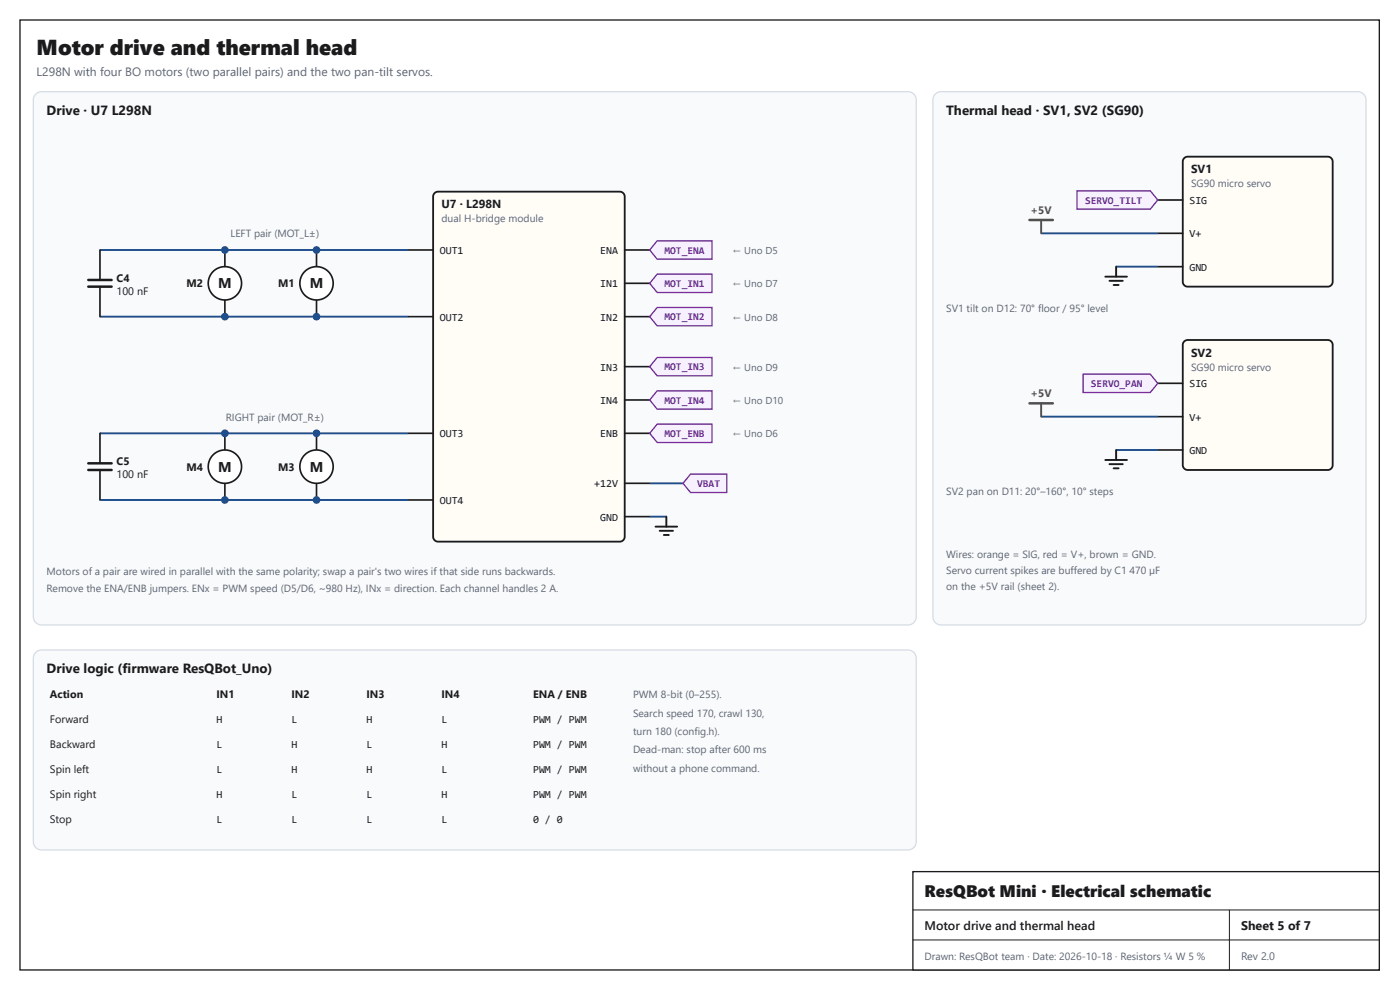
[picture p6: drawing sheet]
<svg xmlns="http://www.w3.org/2000/svg" width="420mm" height="297mm" viewBox="0 0 420 297" stroke-linecap="round" stroke-linejoin="round" font-family="sans-serif">
<path d="M6 6h408v285h-408z" fill="none" stroke="#1b1b1b" stroke-width=".4"/>
<path d="M274 261.5h140v29.5h-140z" fill="#fff"/>
<path d="M274 261.5h140v29.5h-140z" fill="none" stroke="#1b1b1b" stroke-width=".4"/>
<path d="M274 273h140M369 273v18M274 282h140" fill="none" stroke="#1b1b1b" stroke-width=".3"/>
<path d="M10.7 28.2l.8-.5 1-.2h260a2.5 2.5 0 0 1 2.5 2.5v155a2.5 2.5 0 0 1-2.5 2.5h-260a2.5 2.5 0 0 1-2.5-2.5v-155l.2-1z" fill="#f8fafc"/>
<path d="M10.7 28.2l.8-.5 1-.2h260a2.5 2.5 0 0 1 2.5 2.5v155a2.5 2.5 0 0 1-2.5 2.5h-260a2.5 2.5 0 0 1-2.5-2.5v-155l.2-1z" fill="none" stroke="#d5dce5" stroke-width=".37"/>
<path d="M130.4 57.9l1.1-.4h54.5a1.5 1.5 0 0 1 1.5 1.5v102a1.5 1.5 0 0 1-1.5 1.5h-54.5a1.5 1.5 0 0 1-1.5-1.5v-102z" fill="#fffdf5"/>
<path d="M130.4 57.9l1.1-.4h54.5a1.5 1.5 0 0 1 1.5 1.5v102a1.5 1.5 0 0 1-1.5 1.5h-54.5a1.5 1.5 0 0 1-1.5-1.5v-102z" fill="none" stroke="#1b1b1b" stroke-width=".55"/>
<path d="M122.5 75h7.5M187.5 75h7.5M122.5 95h7.5M187.5 95h7.5M187.5 85h7.5M187.5 110h7.5M187.5 120h7.5M122.5 130h7.5M187.5 130h7.5M122.5 150h7.5M187.5 145h7.5M187.5 155h7.5" fill="none" stroke="#1b1b1b" stroke-width=".5"/>
<path d="M197.2 72.2h16.5v5.5h-16.5l-2.2-2.7z" fill="#f6f0ff"/>
<path d="M197.2 72.2h16.5v5.5h-16.5l-2.2-2.7z" fill="none" stroke="#6b21a8" stroke-width=".4"/>
<path d="M197.2 82.2h16.5v5.5h-16.5l-2.2-2.7z" fill="#f6f0ff"/>
<path d="M197.2 82.2h16.5v5.5h-16.5l-2.2-2.7z" fill="none" stroke="#6b21a8" stroke-width=".4"/>
<path d="M197.2 92.2h16.5v5.5h-16.5l-2.2-2.7z" fill="#f6f0ff"/>
<path d="M197.2 92.2h16.5v5.5h-16.5l-2.2-2.7z" fill="none" stroke="#6b21a8" stroke-width=".4"/>
<path d="M197.2 107.2h16.5v5.5h-16.5l-2.2-2.7z" fill="#f6f0ff"/>
<path d="M197.2 107.2h16.5v5.5h-16.5l-2.2-2.7z" fill="none" stroke="#6b21a8" stroke-width=".4"/>
<path d="M197.2 117.2h16.5v5.5h-16.5l-2.2-2.7z" fill="#f6f0ff"/>
<path d="M197.2 117.2h16.5v5.5h-16.5l-2.2-2.7z" fill="none" stroke="#6b21a8" stroke-width=".4"/>
<path d="M197.2 127.2h16.5v5.5h-16.5l-2.2-2.7z" fill="#f6f0ff"/>
<path d="M197.2 127.2h16.5v5.5h-16.5l-2.2-2.7z" fill="none" stroke="#6b21a8" stroke-width=".4"/>
<path d="M195 145h10" fill="none" stroke="#1f4e8c" stroke-width=".57"/>
<path d="M207.2 142.2h10.9v5.5h-10.9l-2.2-2.7z" fill="#f6f0ff"/>
<path d="M207.2 142.2h10.9v5.5h-10.9l-2.2-2.7z" fill="none" stroke="#6b21a8" stroke-width=".4"/>
<path d="M30 75h92.5M30 95h92.5M195 155h5" fill="none" stroke="#1f4e8c" stroke-width=".57"/>
<path d="M196.7 158h6.5M198 159.2h4M200 155v3M199.2 160.5h1.5" fill="none" stroke="#1b1b1b" stroke-width=".57"/>
<path d="M95 75v5M95 90v5" fill="none" stroke="#1b1b1b" stroke-width=".5"/>
<circle cx="95" cy="85" r="5" fill="#fff"/>
<circle cx="95" cy="85" r="5" fill="none" stroke="#1b1b1b" stroke-width=".5"/>
<g fill="#1f4e8c">
<circle cx="95" cy="75" r="1.15"/>
<circle cx="95" cy="95" r="1.15"/>
</g>
<path d="M67.5 75v5M67.5 90v5" fill="none" stroke="#1b1b1b" stroke-width=".5"/>
<circle cx="67.5" cy="85" r="5" fill="#fff"/>
<circle cx="67.5" cy="85" r="5" fill="none" stroke="#1b1b1b" stroke-width=".5"/>
<g fill="#1f4e8c">
<circle cx="67.5" cy="75" r="1.15"/>
<circle cx="67.5" cy="95" r="1.15"/>
</g>
<path d="M30 75v9M30 86v9M95 130v5M95 145v5" fill="none" stroke="#1b1b1b" stroke-width=".5"/>
<path d="M26.5 84h7M26.5 86h7" fill="none" stroke="#1b1b1b" stroke-width=".75"/>
<path d="M30 130h92.5M30 150h92.5" fill="none" stroke="#1f4e8c" stroke-width=".57"/>
<circle cx="95" cy="140" r="5" fill="#fff"/>
<circle cx="95" cy="140" r="5" fill="none" stroke="#1b1b1b" stroke-width=".5"/>
<g fill="#1f4e8c">
<circle cx="95" cy="130" r="1.15"/>
<circle cx="95" cy="150" r="1.15"/>
</g>
<path d="M67.5 130v5M67.5 145v5" fill="none" stroke="#1b1b1b" stroke-width=".5"/>
<circle cx="67.5" cy="140" r="5" fill="#fff"/>
<circle cx="67.5" cy="140" r="5" fill="none" stroke="#1b1b1b" stroke-width=".5"/>
<g fill="#1f4e8c">
<circle cx="67.5" cy="130" r="1.15"/>
<circle cx="67.5" cy="150" r="1.15"/>
</g>
<path d="M30 130v9M30 141v9" fill="none" stroke="#1b1b1b" stroke-width=".5"/>
<path d="M26.5 139h7M26.5 141h7" fill="none" stroke="#1b1b1b" stroke-width=".75"/>
<path d="M10.7 195.7l.8-.5 1-.2h260a2.5 2.5 0 0 1 2.5 2.5v55a2.5 2.5 0 0 1-2.5 2.5h-260a2.5 2.5 0 0 1-2.5-2.5v-55l.2-1z" fill="#f8fafc"/>
<path d="M10.7 195.7l.8-.5 1-.2h260a2.5 2.5 0 0 1 2.5 2.5v55a2.5 2.5 0 0 1-2.5 2.5h-260a2.5 2.5 0 0 1-2.5-2.5v-55l.2-1z" fill="none" stroke="#d5dce5" stroke-width=".37"/>
<path d="M280.7 28.2l.8-.5 1-.2h125a2.5 2.5 0 0 1 2.5 2.5v155a2.5 2.5 0 0 1-2.5 2.5h-125a2.5 2.5 0 0 1-2.5-2.5v-155l.2-1z" fill="#f8fafc"/>
<path d="M280.7 28.2l.8-.5 1-.2h125a2.5 2.5 0 0 1 2.5 2.5v155a2.5 2.5 0 0 1-2.5 2.5h-125a2.5 2.5 0 0 1-2.5-2.5v-155l.2-1z" fill="none" stroke="#d5dce5" stroke-width=".37"/>
<path d="M355.4 47.4l1.1-.4h42a1.5 1.5 0 0 1 1.5 1.5v36a1.5 1.5 0 0 1-1.5 1.5h-42a1.5 1.5 0 0 1-1.5-1.5v-36z" fill="#fffdf5"/>
<path d="M355.4 47.4l1.1-.4h42a1.5 1.5 0 0 1 1.5 1.5v36a1.5 1.5 0 0 1-1.5 1.5h-42a1.5 1.5 0 0 1-1.5-1.5v-36z" fill="none" stroke="#1b1b1b" stroke-width=".55"/>
<path d="M347.5 60h7.5M347.5 70h7.5M347.5 80h7.5" fill="none" stroke="#1b1b1b" stroke-width=".5"/>
<path d="M323.2 57.3h22l2.3 2.7-2.3 2.8h-22z" fill="#f6f0ff"/>
<path d="M323.2 57.3h22l2.3 2.7-2.3 2.8h-22z" fill="none" stroke="#6b21a8" stroke-width=".4"/>
<path d="M312.5 70h35M335 80h12.5" fill="none" stroke="#1f4e8c" stroke-width=".57"/>
<path d="M312.5 66v4" fill="none" stroke="#b42318" stroke-width=".57"/>
<path d="M309 66h7" fill="none" stroke="#b42318" stroke-width=".75"/>
<path d="M335 80v3M331.7 83h6.5M333 84.2h4M334.2 85.5h1.5" fill="none" stroke="#1b1b1b" stroke-width=".57"/>
<path d="M355.4 102.4l1.1-.4h42a1.5 1.5 0 0 1 1.5 1.5v36a1.5 1.5 0 0 1-1.5 1.5h-42a1.5 1.5 0 0 1-1.5-1.5v-36z" fill="#fffdf5"/>
<path d="M355.4 102.4l1.1-.4h42a1.5 1.5 0 0 1 1.5 1.5v36a1.5 1.5 0 0 1-1.5 1.5h-42a1.5 1.5 0 0 1-1.5-1.5v-36z" fill="none" stroke="#1b1b1b" stroke-width=".55"/>
<path d="M347.5 115h7.5M347.5 125h7.5M347.5 135h7.5" fill="none" stroke="#1b1b1b" stroke-width=".5"/>
<path d="M325.1 112.2h20.1l2.3 2.8-2.3 2.7h-20.1z" fill="#f6f0ff"/>
<path d="M325.1 112.2h20.1l2.3 2.8-2.3 2.7h-20.1z" fill="none" stroke="#6b21a8" stroke-width=".4"/>
<path d="M312.5 125h35M335 135h12.5" fill="none" stroke="#1f4e8c" stroke-width=".57"/>
<path d="M312.5 121v4" fill="none" stroke="#b42318" stroke-width=".57"/>
<path d="M309 121h7" fill="none" stroke="#b42318" stroke-width=".75"/>
<path d="M331.7 138h6.5M333 139.2h4M335 135v3M334.2 140.5h1.5" fill="none" stroke="#1b1b1b" stroke-width=".57"/>
<text font-size="6.5" fill="#1b1b1b" x="11" y="16.5">Motor drive and thermal head</text>
<text font-size="5" fill="#1b1b1b" x="277.5" y="269.2">ResQBot Mini · Electrical schematic</text>
<g font-size="4.2" fill="#1b1b1b">
<text x="65.5" y="86.5">M</text>
<text x="93" y="86.5">M</text>
<text x="65.5" y="141.5">M</text>
<text x="93" y="141.5">M</text>
</g>
<g font-size="4" fill="#1b1b1b">
<text x="14" y="34.5">Drive · U7 L298N</text>
<text x="284" y="34.5">Thermal head · SV1, SV2 (SG90)</text>
<text x="14" y="202">Drive logic (firmware ResQBot_Uno)</text>
</g>
<g font-size="3.7" fill="#1b1b1b">
<text x="277.5" y="279">Motor drive and thermal head</text>
<text x="372.5" y="279">Sheet 5 of 7</text>
</g>
<text font-size="3.6" fill="#5b6475" x="11" y="22.7">L298N with four BO motors (two parallel pairs) and the two pan-tilt servos.</text>
<g font-size="3.5" fill="#1b1b1b">
<text x="357.5" y="52">SV1</text>
<text x="132.5" y="62.5">U7 · L298N</text>
<text x="357.5" y="107">SV2</text>
</g>
<g font-size="3.2" fill="#b42318">
<text x="309.3" y="64.2">+5V</text>
<text x="309.3" y="119.2">+5V</text>
</g>
<g font-size="3.2" fill="#1b1b1b">
<text x="357" y="61.2">SIG</text>
<text x="357" y="71.2">V+</text>
<text x="132" y="76.2">OUT1</text>
<text x="180.1" y="76.2">ENA</text>
<text x="357" y="81.2">GND</text>
<text x="35" y="84.5">C4</text>
<text x="35" y="88.5">100 nF</text>
<text x="56" y="86.2">M2</text>
<text x="83.5" y="86.2">M1</text>
<text x="180.1" y="86.2">IN1</text>
<text x="132" y="96.2">OUT2</text>
<text x="180.1" y="96.2">IN2</text>
<text x="180.1" y="111.2">IN3</text>
<text x="357" y="116.2">SIG</text>
<text x="180.1" y="121.2">IN4</text>
<text x="132" y="131.2">OUT3</text>
<text x="180.1" y="131.2">ENB</text>
<text x="357" y="126.2">V+</text>
<text x="357" y="136.2">GND</text>
<text x="35" y="139.5">C5</text>
<text x="35" y="143.5">100 nF</text>
<text x="56" y="141.2">M4</text>
<text x="83.5" y="141.2">M3</text>
<text x="178.3" y="146.2">+12V</text>
<text x="132" y="151.2">OUT4</text>
<text x="180.1" y="156.2">GND</text>
<text x="15" y="209.5">Action</text>
<text x="65" y="209.5">IN1</text>
<text x="87.5" y="209.5">IN2</text>
<text x="110" y="209.5">IN3</text>
<text x="132.5" y="209.5">IN4</text>
<text x="160" y="209.5">ENA / ENB</text>
<text x="15" y="217">Forward</text>
<text x="65" y="217">H</text>
<text x="87.5" y="217">L</text>
<text x="110" y="217">H</text>
<text x="132.5" y="217">L</text>
<text x="160" y="217">PWM / PWM</text>
<text x="15" y="224.5">Backward</text>
<text x="65" y="224.5">L</text>
<text x="87.5" y="224.5">H</text>
<text x="110" y="224.5">L</text>
<text x="132.5" y="224.5">H</text>
<text x="160" y="224.5">PWM / PWM</text>
<text x="15" y="232">Spin left</text>
<text x="65" y="232">L</text>
<text x="87.5" y="232">H</text>
<text x="110" y="232">H</text>
<text x="132.5" y="232">L</text>
<text x="160" y="232">PWM / PWM</text>
<text x="15" y="239.5">Spin right</text>
<text x="65" y="239.5">H</text>
<text x="87.5" y="239.5">L</text>
<text x="110" y="239.5">L</text>
<text x="132.5" y="239.5">H</text>
<text x="160" y="239.5">PWM / PWM</text>
<text x="15" y="247">Stop</text>
<text x="65" y="247">L</text>
<text x="87.5" y="247">L</text>
<text x="110" y="247">L</text>
<text x="132.5" y="247">L</text>
<text x="160" y="247">0 / 0</text>
</g>
<text font-size="3.2" fill="#5b6475" x="372.5" y="288">Rev 2.0</text>
<g font-size="3.1" fill="#5b6475">
<text x="357.5" y="56.2">SG90 micro servo</text>
<text x="69.2" y="71.2">LEFT pair (MOT_L±)</text>
<text x="132.5" y="66.7">dual H-bridge module</text>
<text x="284" y="93.5">SV1 tilt on D12: 70° floor / 95° level</text>
<text x="357.5" y="111.2">SG90 micro servo</text>
<text x="67.7" y="126.2">RIGHT pair (MOT_R±)</text>
<text x="284" y="148.5">SV2 pan on D11: 20°–160°, 10° steps</text>
<text x="284" y="167.5">Wires: orange = SIG, red = V+, brown = GND.</text>
<text x="14" y="172.5">Motors of a pair are wired in parallel with the same polarity; swap a pair's two wires if that side runs backwards.</text>
<text x="284" y="172.2">Servo current spikes are buffered by C1</text>
<text x="339" y="172.2">470 µF</text>
<text x="14" y="177.5">Remove the ENA/ENB jumpers. ENx = PWM speed (D5/D6, ~980 Hz), INx = direction. Each channel handles 2 A.</text>
<text x="284" y="177">on the +5V rail (sheet 2).</text>
<text x="190" y="209.5">PWM 8-bit (0–255).</text>
<text x="190" y="215">Search speed 170, crawl 130,</text>
<text x="190" y="220.5">turn 180 (config.h).</text>
<text x="190" y="226">Dead-man: stop after 600 ms</text>
<text x="190" y="231.5">without a phone command.</text>
<text x="277.5" y="288">Drawn: ResQBot team · Date: 2026-10-18 · Resistors ¼ W 5 %</text>
</g>
<g font-size="3.1" fill="#6b21a8">
<text x="325.7" y="61.1">SERVO_TILT</text>
<text x="199.5" y="76.1">MOT_ENA</text>
<text x="199.5" y="86.1">MOT_IN1</text>
<text x="199.5" y="96.1">MOT_IN2</text>
<text x="199.5" y="111.1">MOT_IN3</text>
<text x="327.4" y="116.1">SERVO_PAN</text>
<text x="199.5" y="121.1">MOT_IN4</text>
<text x="199.5" y="131.1">MOT_ENB</text>
<text x="209.3" y="146.1">VBAT</text>
</g>
<g font-size="3" fill="#5b6475">
<text x="220" y="76.2">← Uno D5</text>
<text x="220" y="86.2">← Uno D7</text>
<text x="220" y="96.2">← Uno D8</text>
<text x="220" y="111.2">← Uno D9</text>
<text x="220" y="121.2">← Uno D10</text>
<text x="220" y="131.2">← Uno D6</text>
</g>
</svg>
